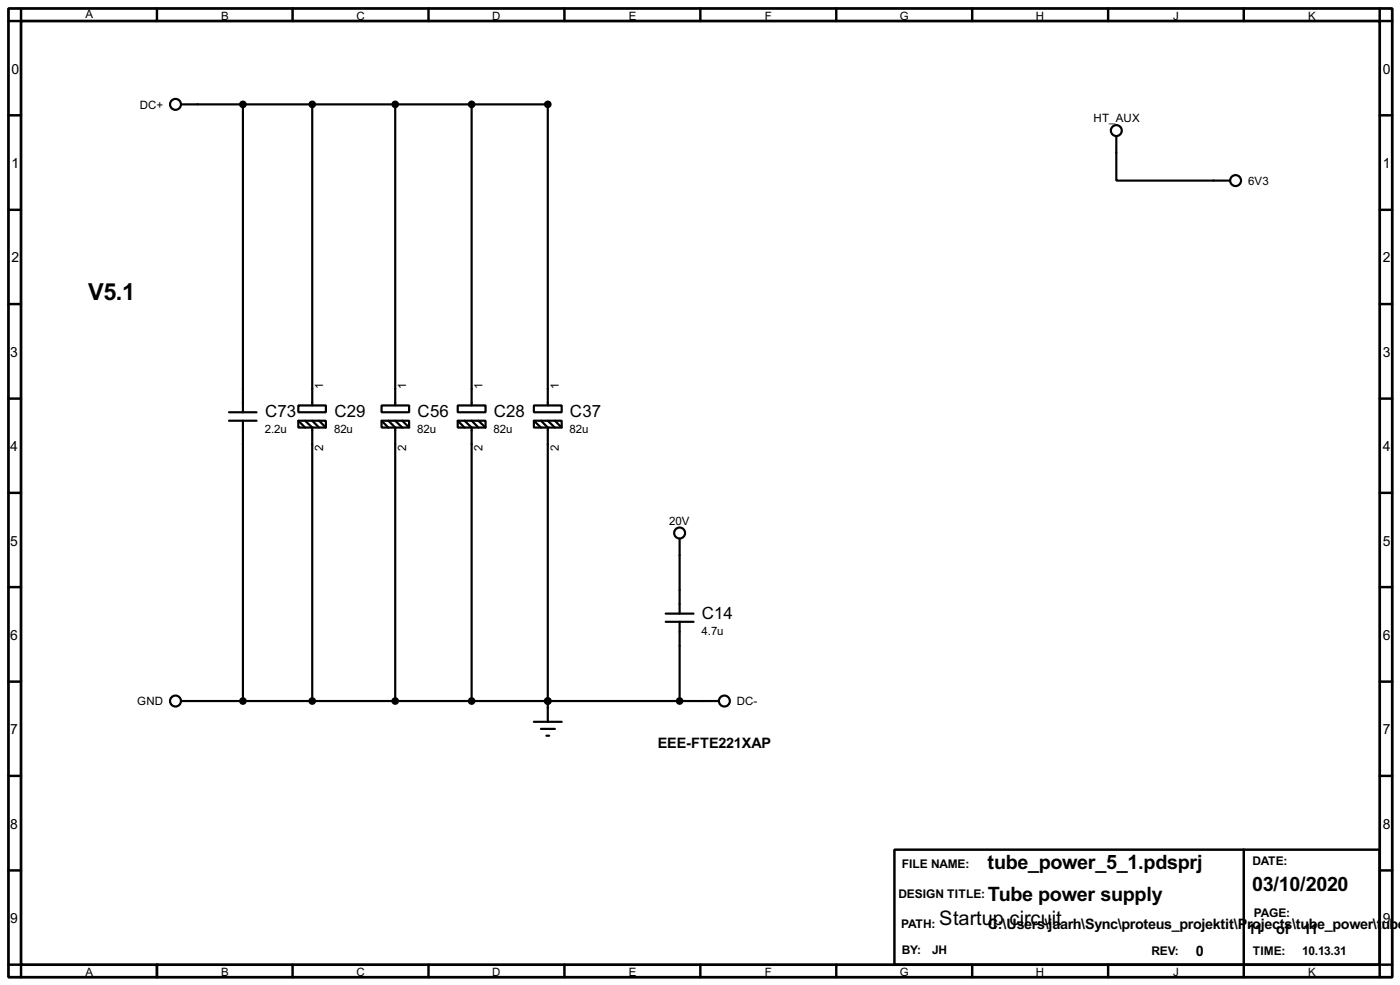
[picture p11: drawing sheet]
<svg xmlns="http://www.w3.org/2000/svg" width="256mm" height="180mm" viewBox="0 0 256 180" stroke-linecap="round" stroke-linejoin="round" font-family="sans-serif">
<path d="M1.6 1.6h253.5v177.3h-253.5zM3.9 3.9h248.9v172.7h-248.9z" fill="none" stroke="#000" stroke-width=".5"/>
<g fill="none" stroke="#000" stroke-width=".45">
<path d="M3.9 1.6v2.3h-2.3M28.8 1.6v2.3M53.6 1.6v2.3M78.5 1.6v2.3M103.4 1.6v2.3M128.3 1.6v2.3M153.2 1.6v2.3M178.1 1.6v2.3M203 1.6v2.3M227.9 1.6v2.3M252.8 1.6v2.3h2.3M1.6 21.1h2.3"/>
<path d="M1.6 38.4h2.3M252.8 21.1h2.3M252.8 38.4h2.3M1.6 55.7h2.3M252.8 55.7h2.3M1.6 73h2.3M252.8 73h2.3M1.6 90.2h2.3M252.8 90.2h2.3M1.6 107.5h2.3M252.8 107.5h2.3M1.6 124.8h2.3"/>
<path d="M252.8 124.8h2.3M1.6 142h2.3M1.6 159.3h2.3M163.9 155.5h88.9v21.1h-88.9zM227.9 155.5v23.4M252.8 142h2.3M252.8 159.3h2.3M1.6 176.6h2.3v2.3M28.8 176.6v2.3M53.6 176.6v2.3M78.5 176.6v2.3M103.4 176.6v2.3"/>
<path d="M128.3 176.6v2.3M153.2 176.6v2.3M178.1 176.6v2.3M203 176.6v2.3M255.1 176.6h-2.3v2.3"/>
</g>
<g fill="none" stroke="#000" stroke-width=".4">
<path d="M33.2 19.1h67.2v55.1M44.5 19.1v56.4M57.2 19.1v55.1M72.4 19.1v55.1M86.4 19.1v55.1M204.5 24.9v8.2h20.9M42 77h5M42 75.5h5M44.5 77v51.3M54.7 74.2h5v1.3h-5zM54.7 77h5v1.3h-5zM54.7 77l1.2 1.3"/>
<path d="M55.9 77l1.3 1.3v50M57.2 77l1.3 1.3M58.5 77l1.2 1.3M69.9 74.2h5.1v1.3h-5.1zM69.9 77h5.1v1.3h-5.1zM69.9 77l1.3 1.3M71.2 77l1.2 1.3v50M72.4 77l1.3 1.3M73.7 77l1.3 1.3M83.9 74.2h5.1v1.3h-5.1zM83.9 77h5.1v1.3h-5.1zM83.9 77l1.2 1.3"/>
<path d="M85.1 77l1.3 1.3v50M86.4 77l1.3 1.3M87.7 77l1.3 1.3M97.8 74.2h5.1v1.3h-5.1zM97.8 77h5.1v1.3h-5.1zM97.8 77l1.3 1.3M99.1 77l1.3 1.3v53.8M100.4 77l1.3 1.3M101.7 77l1.2 1.3M124.5 98.6v13.7M122 113.8h5.1M122 112.3h5.1"/>
<path d="M124.5 113.8v14.5M33.2 128.3h98.5M97.8 132.1h5.1M99.1 133.4h2.6M100.1 134.7h.5"/>
<circle cx="32.1" cy="19.1" r="1"/>
<circle cx="204.5" cy="23.9" r="1"/>
<circle cx="226.3" cy="33.1" r="1"/>
<circle cx="124.5" cy="97.6" r="1"/>
<circle cx="32.1" cy="128.3" r="1"/>
<circle cx="132.7" cy="128.3" r="1"/>
</g>
<circle cx="100.4" cy="128.3" r=".2" fill="#000"/>
<g fill="#000" stroke="#000" stroke-width=".4">
<circle cx="44.5" cy="19.1" r=".5"/>
<circle cx="57.2" cy="19.1" r=".5"/>
<circle cx="72.4" cy="19.1" r=".5"/>
<circle cx="86.4" cy="19.1" r=".5"/>
<circle cx="100.3" cy="19.1" r=".5"/>
<circle cx="44.5" cy="128.3" r=".5"/>
<circle cx="57.2" cy="128.3" r=".5"/>
<circle cx="72.4" cy="128.3" r=".5"/>
<circle cx="86.4" cy="128.3" r=".5"/>
<circle cx="100.3" cy="128.3" r=".5"/>
<circle cx="124.5" cy="128.3" r=".5"/>
</g>
<text font-size="4.8" x="16.1" y="54.9">V5.1</text>
<g font-size="4.1">
<text x="180.9" y="159.1">tube_power_5_1.pdsprj</text>
<text x="181" y="164.9">Tube power supply</text>
<text x="229.4" y="163.1">03/10/2020</text>
<text x="172.1" y="169.2">Startup circuit</text>
</g>
<g font-size="3.5">
<text x="48.6" y="76.4">C73</text>
<text x="61.3" y="76.4">C29</text>
<text x="76.5" y="76.4">C56</text>
<text x="90.5" y="76.4">C28</text>
<text x="104.4" y="76.4">C37</text>
<text x="128.6" y="113.2">C14</text>
</g>
<g font-size="3">
<text x="120.5" y="136.9">EEE-FTE221XAP</text>
<text x="180.9" y="170">C:\Users\jaarh\Sync\proteus_projektit\P</text>
<text x="228.5" y="170">rojects\tube_power\t</text>
<text x="228.6" y="171">11</text>
<text x="233.8" y="171">of</text>
<text x="238.8" y="171">11</text>
<text x="253.1" y="170">ube</text>
<text x="219.1" y="175">0</text>
</g>
<g font-size="2.9">
<text x="2.1" y="13.5">0</text>
<text x="253.4" y="13.5">0</text>
<text x="2.1" y="30.7">1</text>
<text x="253.4" y="30.7">1</text>
<text x="2.1" y="48">2</text>
<text x="253.4" y="48">2</text>
<text x="1.9" y="65.3">3</text>
<text x="253.4" y="65.3">3</text>
<text x="1.9" y="82.5">4</text>
<text x="253.4" y="82.5">4</text>
<text x="1.9" y="99.9">5</text>
<text x="253.4" y="99.9">5</text>
<text x="1.9" y="117.1">6</text>
<text x="253.4" y="117.1">6</text>
<text x="1.9" y="134.4">7</text>
<text x="253.4" y="134.4">7</text>
<text x="1.9" y="151.7">8</text>
<text x="253.4" y="151.7">8</text>
<text x="1.9" y="168.9">9</text>
<text x="253.4" y="168.9">9</text>
</g>
<g font-size="2.5">
<text x="165.2" y="158.9">FILE NAME:</text>
<text x="229.4" y="158.4">DATE:</text>
<text x="164.6" y="164.4">DESIGN TITLE:</text>
<text x="229.7" y="167.8">PAGE:</text>
<text x="165.1" y="169.8">PATH:</text>
<text x="165.2" y="174.6">BY:</text>
<text x="170.7" y="174.6">JH</text>
<text x="210.9" y="174.8">REV:</text>
<text x="229.5" y="174.8">TIME:</text>
<text x="238.6" y="174.8">10.13.31</text>
</g>
<g font-size="2.4">
<text x="15.6" y="3.4">A</text>
<text x="40.5" y="3.6">B</text>
<text x="65.3" y="3.6">C</text>
<text x="90.2" y="3.6">D</text>
<text x="115.2" y="3.6">E</text>
<text x="140.1" y="3.6">F</text>
<text x="164.8" y="3.6">G</text>
<text x="189.8" y="3.6">H</text>
<text x="214.9" y="3.6">J</text>
<text x="239.6" y="3.6">K</text>
<text x="25.6" y="19.9">DC+</text>
<text x="200.3" y="22.4">HT_AUX</text>
<text x="228.7" y="33.9">6V3</text>
<text x="59.2" y="71.2" transform="rotate(-90 59.2 71.2)">1</text>
<text x="74.4" y="71.2" transform="rotate(-90 74.4 71.2)">1</text>
<text x="88.4" y="71.2" transform="rotate(-90 88.4 71.2)">1</text>
<text x="102.3" y="71.1" transform="rotate(-90 102.3 71.1)">1</text>
<text x="48.5" y="79.3">2.2u</text>
<text x="59.2" y="82.5" transform="rotate(-90 59.2 82.5)">2</text>
<text x="61.2" y="79.3">82u</text>
<text x="74.4" y="82.5" transform="rotate(-90 74.4 82.5)">2</text>
<text x="76.5" y="79.3">82u</text>
<text x="88.4" y="82.5" transform="rotate(-90 88.4 82.5)">2</text>
<text x="90.4" y="79.3">82u</text>
<text x="102.4" y="82.4" transform="rotate(-90 102.4 82.4)">2</text>
<text x="104.4" y="79.3">82u</text>
<text x="122.6" y="96.1">20V</text>
<text x="128.5" y="116.2">4.7u</text>
<text x="25.1" y="129.1">GND</text>
<text x="135" y="129.1">DC-</text>
<text x="15.6" y="178.7">A</text>
<text x="40.5" y="178.7">B</text>
<text x="65.3" y="178.7">C</text>
<text x="90.2" y="178.7">D</text>
<text x="115.2" y="178.7">E</text>
<text x="140.1" y="178.7">F</text>
<text x="164.8" y="178.7">G</text>
<text x="189.8" y="178.7">H</text>
<text x="214.9" y="178.7">J</text>
<text x="239.6" y="178.7">K</text>
</g>
</svg>
